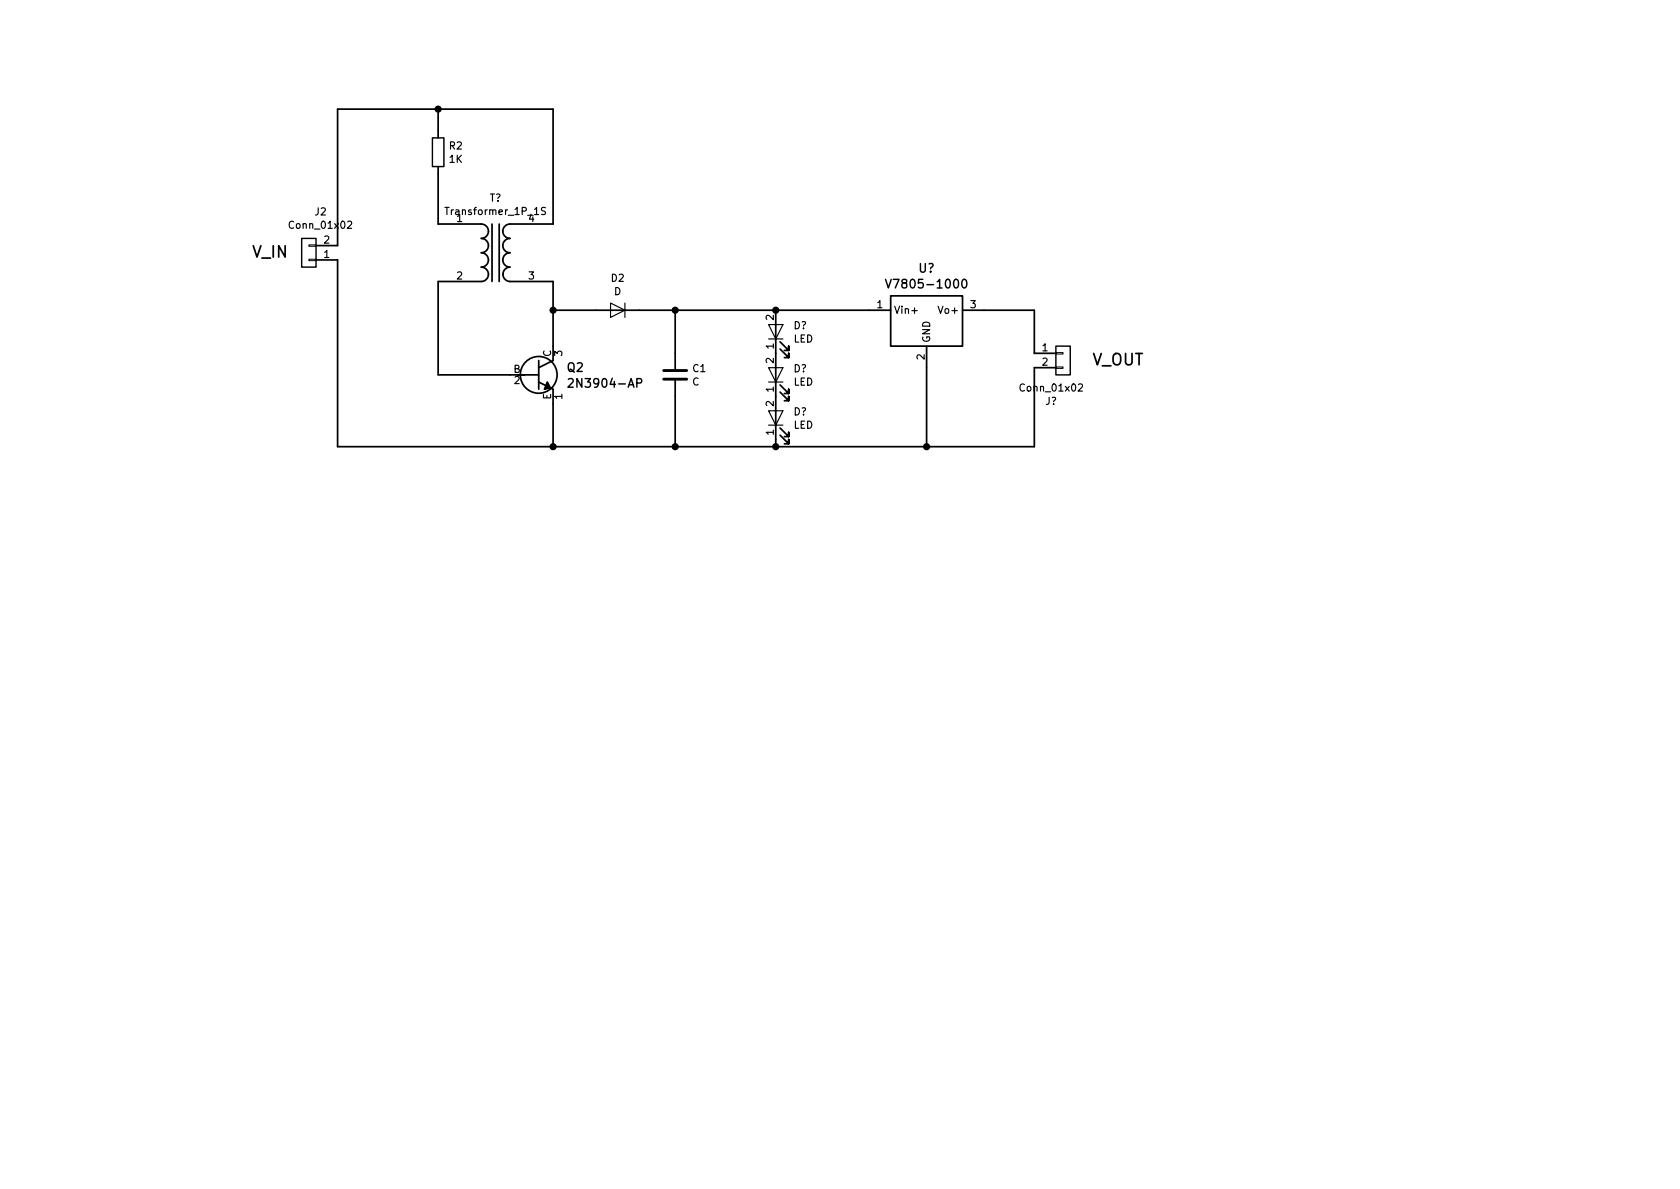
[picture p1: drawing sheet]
EESchema Schematic File Version 4
EELAYER 26 0
EELAYER END
$Descr A4 11693 8268
encoding utf-8
Sheet 1 1
Title ""
Date ""
Rev ""
Comp ""
Comment1 ""
Comment2 ""
Comment3 ""
Comment4 ""
$EndDescr
$Comp
L device:R R2
U 1 1
P 3050 1050
F 0 "R2" H 3120 1097 50  0000 L CNN
F 1 "1K" H 3120 1004 50  0000 L CNN
F 2 "Resistors_THT:R_Axial_DIN0207_L6.3mm_D2.5mm_P7.62mm_Horizontal" V 2980 1050 50  0001 C CNN
F 3 "" H 3050 1050 50  0001 C CNN
	1    3050 1050
	1    0    0    -1  
$EndComp
$Comp
L Connector:Conn_01x02 J2
U 1 1
P 2150 1800
F 0 "J2" H 2068 1469 50  0000 C CNN
F 1 "Conn_01x02" H 2068 1562 50  0000 C CNN
F 2 "Pin_Headers:Pin_Header_Straight_1x02_Pitch2.54mm" H 2150 1800 50  0001 C CNN
F 3 "~" H 2150 1800 50  0001 C CNN
	1    2150 1800
	-1   0    0    1   
$EndComp
$Comp
L dk_Transistors-Bipolar-BJT-Single:2N3904-AP Q2
U 1 1
P 3750 2600
F 0 "Q2" H 3940 2655 60  0000 L CNN
F 1 "2N3904-AP" H 3940 2545 60  0000 L CNN
F 2 "TO_SOT_Packages_THT:TO-92_Inline_Wide" H 3950 2800 60  0001 L CNN
F 3 "http://www.mccsemi.com/up_pdf/2N3904(TO-92).pdf" H 3950 2900 60  0001 L CNN
F 4 "2N3904-APCT-ND" H 3950 3000 60  0001 L CNN "Digi-Key_PN"
F 5 "2N3904-AP" H 3950 3100 60  0001 L CNN "MPN"
F 6 "Discrete Semiconductor Products" H 3950 3200 60  0001 L CNN "Category"
F 7 "Transistors - Bipolar (BJT) - Single" H 3950 3300 60  0001 L CNN "Family"
F 8 "http://www.mccsemi.com/up_pdf/2N3904(TO-92).pdf" H 3950 3400 60  0001 L CNN "DK_Datasheet_Link"
F 9 "/product-detail/en/micro-commercial-co/2N3904-AP/2N3904-APCT-ND/950591" H 3950 3500 60  0001 L CNN "DK_Detail_Page"
F 10 "TRANS NPN 40V 0.2A TO92" H 3950 3600 60  0001 L CNN "Description"
F 11 "Micro Commercial Co" H 3950 3700 60  0001 L CNN "Manufacturer"
F 12 "Active" H 3950 3800 60  0001 L CNN "Status"
	1    3750 2600
	1    0    0    -1  
$EndComp
$Comp
L device:D D2
U 1 1
P 4300 2150
F 0 "D2" H 4300 1931 50  0000 C CNN
F 1 "D" H 4300 2024 50  0000 C CNN
F 2 "" H 4300 2150 50  0001 C CNN
F 3 "" H 4300 2150 50  0001 C CNN
	1    4300 2150
	-1   0    0    1   
$EndComp
$Comp
L device:C C1
U 1 1
P 4700 2600
F 0 "C1" H 4815 2647 50  0000 L CNN
F 1 "C" H 4815 2554 50  0000 L CNN
F 2 "" H 4738 2450 50  0001 C CNN
F 3 "" H 4700 2600 50  0001 C CNN
	1    4700 2600
	1    0    0    -1  
$EndComp
Wire Wire Line
	4450 2150 4700 2150
Wire Wire Line
	4700 2150 4700 2450
Wire Wire Line
	4700 2750 4700 3100
$Comp
L Connector:Conn_01x02 J?
U 1 1
P 7400 2450
F 0 "J?" H 7318 2119 50  0000 C CNN
F 1 "Conn_01x02" H 7318 2212 50  0000 C CNN
F 2 "Pin_Headers:Pin_Header_Straight_1x02_Pitch2.54mm" H 7400 2450 50  0001 C CNN
F 3 "~" H 7400 2450 50  0001 C CNN
	1    7400 2450
	1    0    0    -1  
$EndComp
Text Notes 1750 1800 0    79   ~ 0
V_IN
Text Notes 7600 2550 0    79   ~ 0
V_OUT
$Comp
L device:Transformer_1P_1S T?
U 1 1
P 3450 1750
F 0 "T?" H 3450 2134 50  0000 C CNN
F 1 "Transformer_1P_1S" H 3450 2041 50  0000 C CNN
F 2 "" H 3450 1750 50  0001 C CNN
F 3 "" H 3450 1750 50  0001 C CNN
	1    3450 1750
	1    0    0    -1  
$EndComp
Wire Wire Line
	4150 2150 3850 2150
Wire Wire Line
	3850 2150 3850 1950
Wire Wire Line
	3850 1550 3850 750 
Wire Wire Line
	3850 750  3050 750 
Wire Wire Line
	3050 750  3050 900 
Wire Wire Line
	3050 1200 3050 1550
Wire Wire Line
	3050 750  2350 750 
Wire Wire Line
	2350 750  2350 1700
Connection ~ 3050 750 
Wire Wire Line
	2350 1800 2350 3100
Wire Wire Line
	2350 3100 3850 3100
Wire Wire Line
	3850 2150 3850 2400
Connection ~ 3850 2150
Wire Wire Line
	3550 2600 3050 2600
Wire Wire Line
	3050 2600 3050 1950
Wire Wire Line
	3850 2800 3850 3100
Connection ~ 3850 3100
Wire Wire Line
	3850 3100 4700 3100
$Comp
L dk_DC-DC-Converters:V7805-1000 U?
U 1 1
P 6450 2250
F 0 "U?" H 6450 2646 60  0000 C CNN
F 1 "V7805-1000" H 6450 2536 60  0000 C CNN
F 2 "digikey-footprints:3-SIP_Module_V7805-1000" H 6650 2450 60  0001 L CNN
F 3 "https://www.cui.com/product/resource/digikeypdf/v78xx-1000.pdf" H 6650 2550 60  0001 L CNN
F 4 "102-1715-ND" H 6650 2650 60  0001 L CNN "Digi-Key_PN"
F 5 "V7805-1000" H 6650 2750 60  0001 L CNN "MPN"
F 6 "Power Supplies - Board Mount" H 6650 2850 60  0001 L CNN "Category"
F 7 "DC DC Converters" H 6650 2950 60  0001 L CNN "Family"
F 8 "https://www.cui.com/product/resource/digikeypdf/v78xx-1000.pdf" H 6650 3050 60  0001 L CNN "DK_Datasheet_Link"
F 9 "/product-detail/en/cui-inc/V7805-1000/102-1715-ND/1828608" H 6650 3150 60  0001 L CNN "DK_Detail_Page"
F 10 "DC DC CONVERTER 5V 5W" H 6650 3250 60  0001 L CNN "Description"
F 11 "CUI Inc." H 6650 3350 60  0001 L CNN "Manufacturer"
F 12 "Active" H 6650 3450 60  0001 L CNN "Status"
	1    6450 2250
	1    0    0    -1  
$EndComp
Wire Wire Line
	6450 2550 6450 3100
Wire Wire Line
	6850 2150 7200 2150
Wire Wire Line
	7200 2150 7200 2450
Wire Wire Line
	7200 2550 7200 3100
Wire Wire Line
	7200 3100 6450 3100
$Comp
L device:LED D?
U 1 1
P 5400 2300
F 0 "D?" V 5439 2179 50  0000 R CNN
F 1 "LED" V 5346 2179 50  0000 R CNN
F 2 "" H 5400 2300 50  0001 C CNN
F 3 "~" H 5400 2300 50  0001 C CNN
	1    5400 2300
	0    -1   -1   0   
$EndComp
$Comp
L device:LED D?
U 1 1
P 5400 2600
F 0 "D?" V 5439 2479 50  0000 R CNN
F 1 "LED" V 5346 2479 50  0000 R CNN
F 2 "" H 5400 2600 50  0001 C CNN
F 3 "~" H 5400 2600 50  0001 C CNN
	1    5400 2600
	0    -1   -1   0   
$EndComp
$Comp
L device:LED D?
U 1 1
P 5400 2900
F 0 "D?" V 5439 2779 50  0000 R CNN
F 1 "LED" V 5346 2779 50  0000 R CNN
F 2 "" H 5400 2900 50  0001 C CNN
F 3 "~" H 5400 2900 50  0001 C CNN
	1    5400 2900
	0    -1   -1   0   
$EndComp
Wire Wire Line
	4700 2150 5400 2150
Connection ~ 4700 2150
Wire Wire Line
	4700 3100 5400 3100
Wire Wire Line
	5400 3100 5400 3050
Connection ~ 4700 3100
Wire Wire Line
	5400 2150 6050 2150
Connection ~ 5400 2150
Wire Wire Line
	6450 3100 5400 3100
Connection ~ 6450 3100
Connection ~ 5400 3100
$EndSCHEMATC
